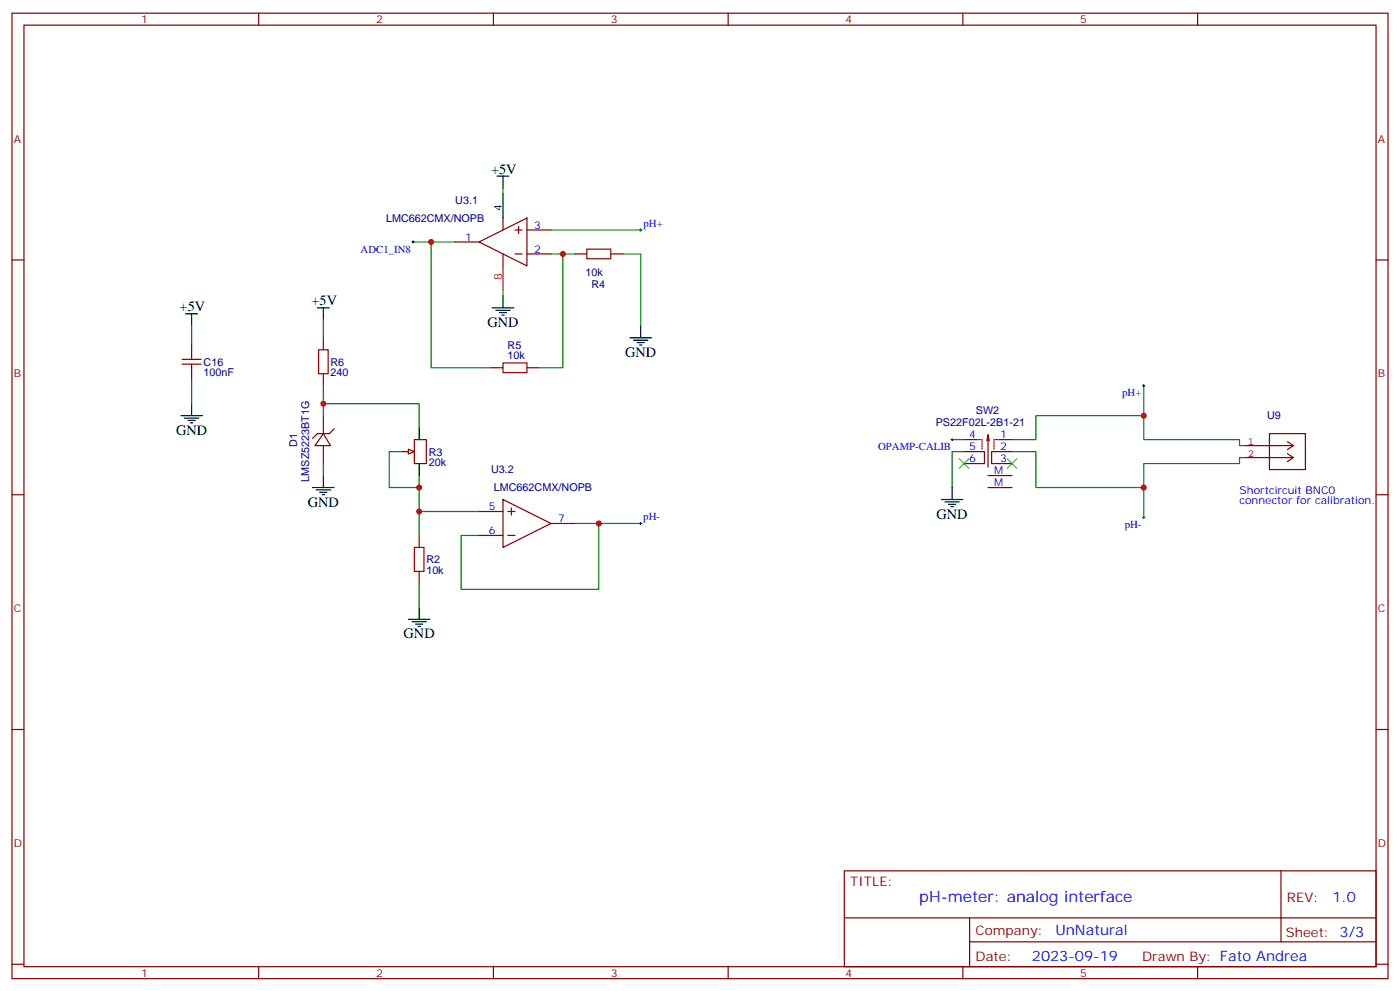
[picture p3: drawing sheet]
<svg xmlns="http://www.w3.org/2000/svg" width="412mm" height="292mm" viewBox="0 0 412 292" stroke-linecap="round" stroke-linejoin="round" font-family="sans-serif">
<g fill="none" stroke="#870000" stroke-width=".35">
<path d="M3.5 3.9h405.4v284.3h-405.4zM7.1 7.4h398.2v277.3h-398.2zM76.2 3.9v3.5M145.3 3.9v3.5M214.5 3.9v3.5M283.6 3.9v3.5M352.8 3.9v3.5M3.5 76.6h3.6M405.3 76.6h3.6M95.2 99.5v3.5M95.2 110.1v3.5M95.2 127.7l2.2 3.5h-4.6z"/>
<path d="M95.2 122.4v5.3M95.2 131.2v5.3M98.4 126.3l-1.4 1.4h-3.5l-1.4 1.4M119.6 133h1.8M122.1 129.5h3.5v7h-3.5zM3.5 145.7h3.6M123.5 157.7v3.5M405.3 145.7h3.6M123.5 168.3v3.5M3.5 214.8h3.6M405.3 214.8h3.6M248.7 256.5h156.6v28.2h-156.6z"/>
<path d="M377.3 256.5v20.9M248.7 270.3h156.5M285.6 277.4h119.6M285.6 270.3v14.1M3.5 284h3.6M76.2 284.7v3.5M145.3 284.7v3.5M214.5 284.7v3.5M283.6 284.7v3.5M352.8 284.7v3.5M405.3 284h3.6"/>
</g>
<path d="M93.8 103h2.9v7.1h-2.9zM122.1 161.2h2.8v7.1h-2.8z" fill="none" stroke="#a10000" stroke-width=".35"/>
<path d="M95.2 94.2v5.3M95.2 118.9h28.3v7M95.2 113.6v8.8M336.9 113.6v15.9h28.2v1.7h1.8M95.2 136.5v3.6M366.9 134.8h-1.8v1.7h-28.2v15.9M123.5 140.1v17.6M123.5 150.6h17.6M169.3 154.2h7.1v19.4h-40.6v-15.9h5.3M176.4 154.2h12.3M123.5 171.8v7.1" fill="none" stroke="#008700" stroke-width=".35"/>
<g fill="none" stroke="#000" stroke-width=".35">
<path d="M93.5 90.7h3.5M95.2 90.7v3.5M118.2 133h3.5M123.5 125.9v3.6M123.5 136.5v3.6M92.1 143.6h6.3M93.1 144.3h4.3M94.2 145h2.1M94.9 145.7h.7M95.2 140.1v3.5M123.5 178.9v3.5M120.3 182.4h6.3"/>
<path d="M121.4 183.1h4.2M122.4 183.8h2.1M123.1 184.5h.7"/>
</g>
<path d="M336.5 113.6h.8M336.9 113.2v.7M188.4 154.2h.7M188.7 153.8v.7M336.5 152.4h.8M336.9 152v.8" fill="none" stroke="#000" stroke-width=".29"/>
<path d="M120.3 132.3l1.8 .7-1.8 .7z" fill="#f0f0f0" stroke="#870000" stroke-width=".35"/>
<g fill="none" stroke="#008700" stroke-width=".35">
<path d="M148.2 55.4v1.8M121.7 71.3h5.3M134.1 71.3h-7.1v37h17.6M162.3 67.7h26.4M162.3 74.8h3.5M169.3 74.8h-3.5v33.5h-7.1M183.4 74.8h5.3v21.2M56.4 96v5.2M148.2 85.4v1.7M56.4 111.8v7.1M118.2 133h-3.5v10.6h8.8M280.5 129.5h3.5"/>
<path d="M284 133h-3.5v10.6M298.1 133h7.1v10.6h31.7M336.9 122.4h-31.7v7.1h-7.1"/>
</g>
<path d="M172.9 73.4h7v2.8h-7zM148.2 106.9h7v2.8h-7z" fill="none" stroke="#a10000" stroke-width=".35"/>
<g fill="none" stroke="#870000" stroke-width=".35">
<path d="M134.1 71.3h7M141.1 71.3l14.1-7.1v14.1zM148.2 64.2v3.5M148.2 74.8v3.5M151.7 74.8h2.1M151.7 67.7h2.1M152.8 66.7v2.1M155.2 74.8h7.1M155.2 67.7h7.1M169.3 74.8h3.6M179.9 74.8h3.5M53.6 107.2h5.7"/>
<path d="M53.6 105.8h5.7M56.4 101.2v4.6M56.4 107.2v4.6M144.6 108.3h3.6M155.2 108.3h3.5M284 133h6v3.5h-6M284 129.5h3.9M288.2 129.5h.4M288.9 129.5h.4M289.3 129.8v.4M289.3 130.5v.4M289.3 131.2v.4"/>
<path d="M289.3 131.9v.4M291 128.1l-.3 1.7M291.4 129.8l-.4-1.7v9.5M292.8 129.5h.4M292.8 129.8v.4M292.8 130.5v.4M292.8 131.2v.4M292.8 131.9v.4M293.5 129.5h.4M294.2 129.5h3.9M298.1 133h-6v3.5h6M141.1 157.7h7.1"/>
<path d="M141.1 150.6h7.1M148.2 147.1l14.1 7.1-14.1 7zM149.6 157.7h2.1M149.6 150.6h2.1M150.6 149.6v2.1M162.3 154.2h7M291 140.1h7.1M291 143.6h7.1"/>
</g>
<path d="M121.4 71.3h.7M121.7 70.9v.7M188.4 67.7h.7M188.7 67.4v.7M280.1 129.5h.7M280.5 129.1v.7" fill="none" stroke="#000" stroke-width=".29"/>
<g fill="none" stroke="#000" stroke-width=".35">
<path d="M146.4 51.9h3.5M148.2 51.9v3.5M148.2 57.2v7M54.7 92.4h3.5M56.4 92.4v3.6M145 90.7h6.3M146 91.4h4.3M147.1 92.1h2.1M147.8 92.8h.7M148.2 87.1v3.6M185.6 99.5h6.3M188.7 96v3.5"/>
<path d="M56.4 118.9v3.5M186.6 100.2h4.3M187.7 100.9h2.1M188.4 101.6h.7M53.3 122.4h6.3M54.3 123.1h4.3M55.4 123.8h2.1M56.1 124.5h.7M277.3 147.1h6.3M278.3 147.8h4.3M279.4 148.5h2.1M280.1 149.2h.7"/>
<path d="M280.5 143.6v3.5"/>
</g>
<path d="M366.9 131.2h14.1M366.9 134.8h14.1M373.9 127.7h10.6v10.6h-10.6zM379.2 130.1l1.8 1.1M379.2 133.6l1.8 1.2M381 131.2l-1.8 1.2M381 134.8l-1.8 1.1" fill="none" stroke="#850000" stroke-width=".35"/>
<path d="M148.2 78.3v7.1" fill="none" stroke="#f00" stroke-width=".35"/>
<path d="M282.6 135.1l2.8 2.8M285.4 135.1l-2.8 2.8M296.7 135.1l2.8 2.8M299.5 135.1l-2.8 2.8" fill="none" stroke="#3c3" stroke-width=".35"/>
<g fill="#c00">
<circle cx="95.3" cy="118.9" r=".88"/>
<circle cx="123.5" cy="150.6" r=".88"/>
<circle cx="176.4" cy="154.2" r=".88"/>
<circle cx="123.5" cy="143.6" r=".88"/>
<circle cx="127" cy="71.3" r=".88"/>
<circle cx="165.8" cy="74.8" r=".88"/>
<circle cx="336.9" cy="122.4" r=".88"/>
<circle cx="336.9" cy="143.6" r=".88"/>
</g>
<text font-size="4.6" fill="#00f" x="270.8" y="265.5">pH-meter: analog interface</text>
<g font-size="4.2">
<text x="144.6" y="51.2">+5V</text>
<text x="91.7" y="90">+5V</text>
<text x="52.9" y="91.7">+5V</text>
<text x="143.6" y="96.3">GND</text>
<text x="184.1" y="105.1">GND</text>
<text x="51.9" y="128.1">GND</text>
<text x="90.7" y="149.2">GND</text>
<text x="275.9" y="152.8">GND</text>
<text x="118.9" y="188">GND</text>
</g>
<g font-size="4.2" fill="#00f">
<text x="392.5" y="265.7">1.0</text>
<text x="310.9" y="275.3">UnNatural</text>
<text x="304" y="283.1">2023-09-19</text>
</g>
<g font-size="3.9" fill="#800">
<text x="250.5" y="261.1">TITLE:</text>
<text x="379.1" y="265.7">REV:</text>
<text x="287.4" y="275.3">Company:</text>
<text x="378.7" y="275.9">Sheet: 3/3</text>
<text x="287.4" y="282.9">Date:</text>
<text x="336.4" y="283">Drawn By: Fato Andrea</text>
</g>
<g font-size="3.2" fill="#800">
<text x="41.6" y="6.9">1</text>
<text x="110.8" y="6.9">2</text>
<text x="179.9" y="6.9">3</text>
<text x="249.1" y="6.9">4</text>
<text x="318.2" y="6.9">5</text>
<text x="4.1" y="42">A</text>
<text x="405.9" y="42">A</text>
<text x="4.1" y="111.1">B</text>
<text x="405.9" y="111.1">B</text>
<text x="4.1" y="180.3">C</text>
<text x="405.9" y="180.3">C</text>
<text x="4.1" y="249.4">D</text>
<text x="405.9" y="249.4">D</text>
<text x="41.6" y="287.7">1</text>
<text x="110.8" y="287.7">2</text>
<text x="179.9" y="287.7">3</text>
<text x="249.1" y="287.7">4</text>
<text x="318.2" y="287.7">5</text>
</g>
<g font-size="3.2" fill="#000080">
<text x="113.7" y="65.3">LMC662CMX/NOPB</text>
<text x="134.1" y="60">U3.1</text>
<text x="172.5" y="81.4">10k</text>
<text x="174.2" y="84.9">R4</text>
<text x="60" y="107.7">C16</text>
<text x="97.4" y="107.7">R6</text>
<text x="149.5" y="105.8">10k</text>
<text x="149.5" y="102.8">R5</text>
<text x="60" y="110.8">100nF</text>
<text x="97.4" y="110.8">240</text>
<text x="275.6" y="125.3">PS22F02L-2B1-21</text>
<text x="287.5" y="121.8">SW2</text>
<text x="373.2" y="123.4">U9</text>
<text x="87.6" y="131.6" transform="rotate(-90 87.6 131.6)">D1</text>
<text x="126.3" y="137.3">20k</text>
<text x="126.3" y="134.3">R3</text>
<text x="91.1" y="141.8" transform="rotate(-90 91.1 141.8)">LMSZ5223BT1G</text>
<text x="144.7" y="139.4">U3.2</text>
<text x="145.5" y="144.7">LMC662CMX/NOPB</text>
<text x="125.6" y="165.9">R2</text>
<text x="125.6" y="169.1">10k</text>
</g>
<text font-size="3.2" x="147.8" y="62.1" transform="rotate(-90 147.8 62.1)">4</text>
<g font-size="3.2" fill="#00f">
<text x="137" y="70.9">1</text>
<text x="157.3" y="67.4">3</text>
<text x="189.6" y="66.9">pH+</text>
<text x="106.2" y="74.4">ADC1_IN8</text>
<text x="157.3" y="74.4">2</text>
<text x="330.6" y="116.7">pH+</text>
<text x="285.5" y="129.1">4</text>
<text x="294.6" y="129.1">1</text>
<text x="258.7" y="132.6">OPAMP-CALIB</text>
<text x="285.5" y="132.6">5</text>
<text x="285.5" y="136.2">6</text>
<text x="294.6" y="132.6">2</text>
<text x="294.6" y="136.2">3</text>
<text x="292.8" y="139.7">M</text>
<text x="292.8" y="143.2">M</text>
<text x="365.1" y="145.3">Shortcircuit BNC0</text>
<text x="365.1" y="148.5">connector for calibration.</text>
<text x="144" y="150.3">5</text>
<text x="164.4" y="153.8">7</text>
<text x="189.5" y="153.3">pH-</text>
<text x="331.3" y="155.5">pH-</text>
<text x="144" y="157.3">6</text>
</g>
<text font-size="3.2" fill="#f00" x="147.8" y="82.5" transform="rotate(-90 147.8 82.5)">8</text>
<g font-size="3.2" fill="#840000">
<text x="367.6" y="131.2">1</text>
<text x="367.6" y="134.7">2</text>
</g>
</svg>
